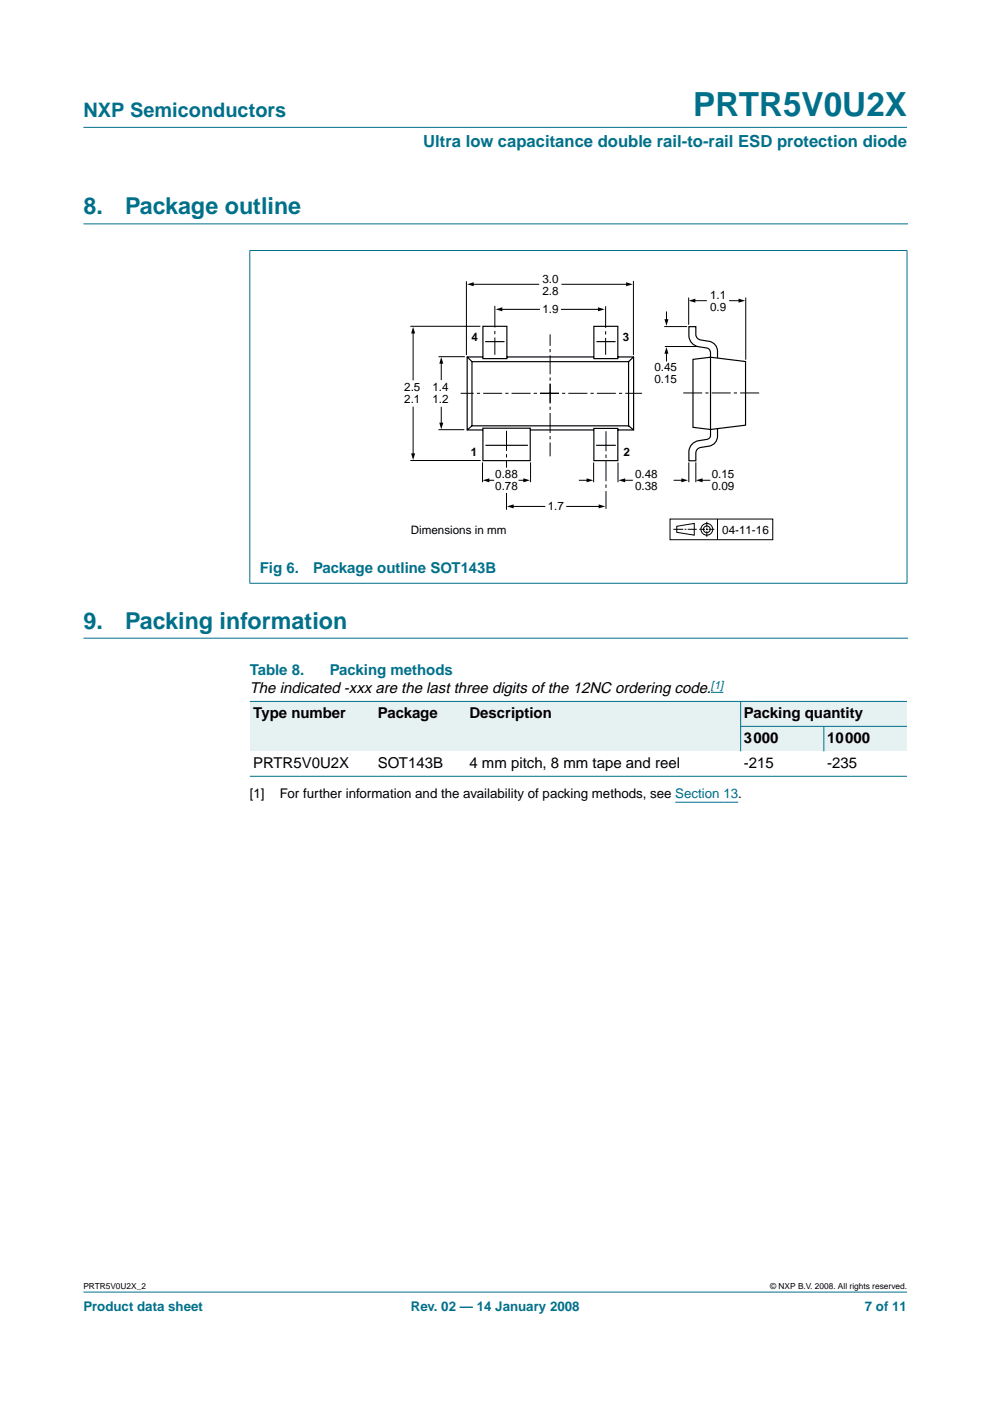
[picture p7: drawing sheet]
<svg xmlns="http://www.w3.org/2000/svg" width="210mm" height="297mm" viewBox="0 0 210 297" stroke-linecap="round" stroke-linejoin="round" font-family="sans-serif">
<g fill="#00708a" stroke="#00708a" stroke-width=".21">
<path d="M17.7 273.9h174.6z"/>
<path d="M17.7 27h174.6z"/>
<path d="M53 53.2v70.4z"/>
<path d="M192.3 53.2v70.4z"/>
<path d="M52.9 53.1h139.5z"/>
<path d="M52.9 123.7h139.5z"/>
</g>
<path d="M17.7 47.5h174.7M17.7 135.3h174.7" fill="none" stroke="#00708a" stroke-width=".21"/>
<path d="M150.7 146.8h2.7M143.2 170.1h13.3" fill="none" stroke="#00f" stroke-width=".21"/>
<path d="M81.1 57.4h83.1v57.4h-83.1z" fill="none" stroke="#fff" stroke-width=".21"/>
<g fill="none" stroke="#000" stroke-width=".21">
<path d="M98.9 59.6v15.7M134.3 59.6v15.7M87 69.2h14.8M87.6 70.4v10.3M93 75.6h5.6M93.6 76.8v3.8M100.1 60.3h14.2M106.2 65.6h8.3M118.9 65.6h8.2M119 60.3h14M140.8 69.2h4.9M141 73.5h7"/>
<path d="M141.3 66v2M141.3 74.7v1.9M146 63.1v5.8M147.1 63.8h2.8M154.6 63.8h2.3M158.1 63.1v13.2M87 97.6h14.9M87.6 86.2v10.2M93 91.1h5.4M93.6 86.3v3.6M102.3 98v4.2M112.5 98v4.2"/>
<path d="M125.9 98.1v4.1M131 98.1v4.1M146 98v4.2M147.5 98v4.2M103.5 101.8h1.3M107.4 104.5v3.6M108.6 107.4h7M109.9 101.8h1.3M120.1 107.4h7.1M122.7 101.8h2M132.3 101.8h1.9M142.1 110h21.7v4.4h-21.7z"/>
<path d="M142.8 112.2h2.1M142.8 101.8h1.9M143.5 111.6l3.7-.6v2.5l-3.7-.6zM145.2 112.2h.3M145.8 112.2h1.9M148.3 112.2h1.2M148.7 101.8h1.9M149.7 112.2h.3M149.9 110.6v1.2M149.9 112v.4M149.9 112.6v1.2M150.3 112.2h1.2"/>
<path d="M152.1 110.1v4.3"/>
<circle cx="149.9" cy="112.2" r=".71"/>
<circle cx="149.9" cy="112.2" r="1.24"/>
</g>
<g fill="#000">
<path d="M99 60.3l1.4-.5v.9zM132.7 59.8l1.5 .5-1.5 .4zM87.6 69.3l.4 1.4h-.8zM93.6 75.7l.4 1.4h-.9zM105.1 65.6l1.4-.4v.8zM126.8 65.2l1.4 .4-1.4 .4zM140.9 67.7h.8l-.4 1.4zM141.3 73.6l.4 1.4h-.8zM146 63.8l1.4-.5v.9zM156.6 63.3l1.4 .5-1.4 .4zM87.2 96.1h.8l-.4 1.4zM93.1 89.6h.9l-.4 1.4z"/>
<path d="M102.3 101.8l1.5-.4v.9zM107.5 107.4l1.4-.5v.9zM111 101.4l1.4 .4-1.4 .5zM124.4 101.4l1.4 .4-1.4 .5zM126.9 106.9l1.4 .5-1.4 .4zM131.1 101.8l1.5-.4v.9zM144.5 101.4l1.4 .4-1.4 .5zM147.5 101.8l1.5-.4v.9z"/>
</g>
<path d="M114.5 83.4h21.6M116.6 85.4v-14.5M118.5 83.4h-20.8M161 83.3h-16.6" fill="none" stroke="#000" stroke-width=".21" stroke-dasharray="4 .7 .7 .7" stroke-linecap="butt"/>
<path d="M107.4 91.3v7.8M116.6 81.3v15.5M128.5 91.4v16.5" fill="none" stroke="#000" stroke-width=".21" stroke-dasharray="4.2 .7 .7 .7" stroke-linecap="butt"/>
<path d="M104.9 64.9v10.3M128.4 64.9v10.3" fill="none" stroke="#000" stroke-width=".21" stroke-dasharray="4.6 .7 .7 .7" stroke-linecap="butt"/>
<g fill="none" stroke="#000" stroke-width=".25">
<path d="M99 75.7l1.1 1M100.1 76.7h33.2v13.6h-33.2zM102.4 69.2h5.1v6.8h-5.1zM102.4 75.7h-3.4v15.5h3.4M102.9 72.4h4.1M107.5 75.7h18.4M125.9 69.2h5.1v6.8h-5.1zM126.4 72.4h4.1M131 75.7h3.3v15.5h-3.3M134.3 75.7l-1 1M146.9 76.2l3.7-.5 7.5 1v13.4l-7.5 1-3.7-.5zM152.1 75.9a3.1 3.1 0 0 0-.8-3.1l-1-.4-1.7-.3a1.22 1.22 0 0 1-1.1-1.1v-1.7h-1.4a3.6 3.6 0 0 0 1 3.8 8 8 0 0 0 3.1 .8l.4 .5v.5v17.5a.9 .9 0 0 1-.7 .8 3.7 3.7 0 0 0-3.5 1.4l-.3 1.1v2h1.4v-1.7a1.22 1.22 0 0 1 1.1-1.1 3.4 3.4 0 0 0 3.3-1.5l.2-.9v-1.6"/>
<path d="M100.1 90.3l-1.1 .9M102.4 90.8h10v6.9h-10zM102.9 94.4h9M112.4 91.2h13.5M125.9 90.8h5.1v6.9h-5.1zM126.4 94.4h4.2M133.3 90.3l1 .9"/>
</g>
<g fill="#e6f2f2">
<path d="M53 148.7h26.4v10.6h-26.4z" fill-rule="evenodd"/>
<path d="M79.4 148.7h19.4v10.6h-19.4z" fill-rule="evenodd"/>
<path d="M98.8 148.7h58.2v10.6h-58.2z" fill-rule="evenodd"/>
<path d="M157 148.7h35.3v5.3h-35.3z" fill-rule="evenodd"/>
<path d="M157 154h17.7v5.3h-17.7z" fill-rule="evenodd"/>
<path d="M174.7 154h17.6v5.3h-17.6z" fill-rule="evenodd"/>
</g>
<g fill="#00708a" stroke="#00708a" stroke-width=".21">
<path d="M157 148.7v10.6z"/>
<path d="M174.7 154v5.3z"/>
<path d="M53 148.7h139.3z"/>
<path d="M157 154h35.3z"/>
<path d="M53 164.6h139.3z"/>
</g>
<text font-size="7.1" fill="#00708a" x="147" y="24.7">PRTR5V0U2X</text>
<g font-size="4.9" fill="#00708a">
<text x="17.7" y="45.5">8.</text>
<text x="26.5" y="45.5">Package outline</text>
<text x="17.7" y="133.3">9.</text>
<text x="26.5" y="133.3">Packing information</text>
</g>
<text font-size="4.2" fill="#00708a" x="17.7" y="24.9">NXP Semiconductors</text>
<text font-size="3.5" fill="#00708a" x="89.8" y="31.1">Ultra low capacitance double rail-to-rail ESD protection diode</text>
<g font-size="3.2" fill="#00708a">
<text x="55.1" y="121.5">Fig 6.</text>
<text x="66.4" y="121.5">Package outline SOT143B</text>
<text x="53" y="143.1">Table 8.</text>
<text x="69.9" y="143.1">Packing methods</text>
</g>
<g font-size="3.2">
<text x="53" y="146.9">The indicated -xxx are the last three digits of the 12NC ordering code.</text>
<text x="53.7" y="152.2">Type number</text>
<text x="80.1" y="152.2">Package</text>
<text x="99.5" y="152.2">Description</text>
<text x="157.7" y="152.2">Packing quantity</text>
<text x="157.7" y="157.5">3000</text>
<text x="175.4" y="157.5">10000</text>
<text x="53.7" y="162.8">PRTR5V0U2X</text>
<text x="80.1" y="162.8">SOT143B</text>
<text x="99.5" y="162.8">4 mm pitch, 8 mm tape and reel</text>
<text x="157.7" y="162.8">-215</text>
<text x="175.4" y="162.8">-235</text>
</g>
<g font-size="2.8">
<text x="53" y="169.3">[1]</text>
<text x="59.3" y="169.3">For further information and the availability of packing methods, see Section 13.</text>
</g>
<g font-size="2.8" fill="#00708a">
<text x="17.7" y="278">Product data sheet</text>
<text x="87.1" y="278">Rev. 02 — 14 January 2008</text>
<text x="183.4" y="278">7 of 11</text>
</g>
<g font-size="2.5">
<text x="115" y="60">3.0</text>
<text x="115" y="62.5">2.8</text>
<text x="150.6" y="63.5">1.1</text>
<text x="150.6" y="66">0.9</text>
<text x="115" y="66.3">1.9</text>
<text x="99.9" y="72.3">4</text>
<text x="132.1" y="72.3">3</text>
<text x="85.7" y="82.9">2.5</text>
<text x="91.7" y="82.9">1.4</text>
<text x="138.7" y="78.7">0.45</text>
<text x="138.7" y="81.2">0.15</text>
<text x="85.7" y="85.4">2.1</text>
<text x="91.7" y="85.4">1.2</text>
<text x="99.8" y="96.6">1</text>
<text x="105" y="101.4">0.88</text>
<text x="132.2" y="96.6">2</text>
<text x="134.6" y="101.4">0.48</text>
<text x="150.9" y="101.4">0.15</text>
<text x="105" y="103.9">0.78</text>
<text x="134.6" y="103.9">0.38</text>
<text x="150.9" y="103.9">0.09</text>
<text x="87.1" y="113.1">Dimensions in mm</text>
<text x="116.1" y="108">1.7</text>
<text x="153.1" y="113.1">04-11-16</text>
</g>
<text font-size="2.4" fill="#00f" x="150.7" y="146">[1]</text>
<g font-size="1.8">
<text x="17.7" y="273.4">PRTR5V0U2X_2</text>
<text x="163.3" y="273.4">© NXP B.V. 2008. All rights reserved.</text>
</g>
</svg>
